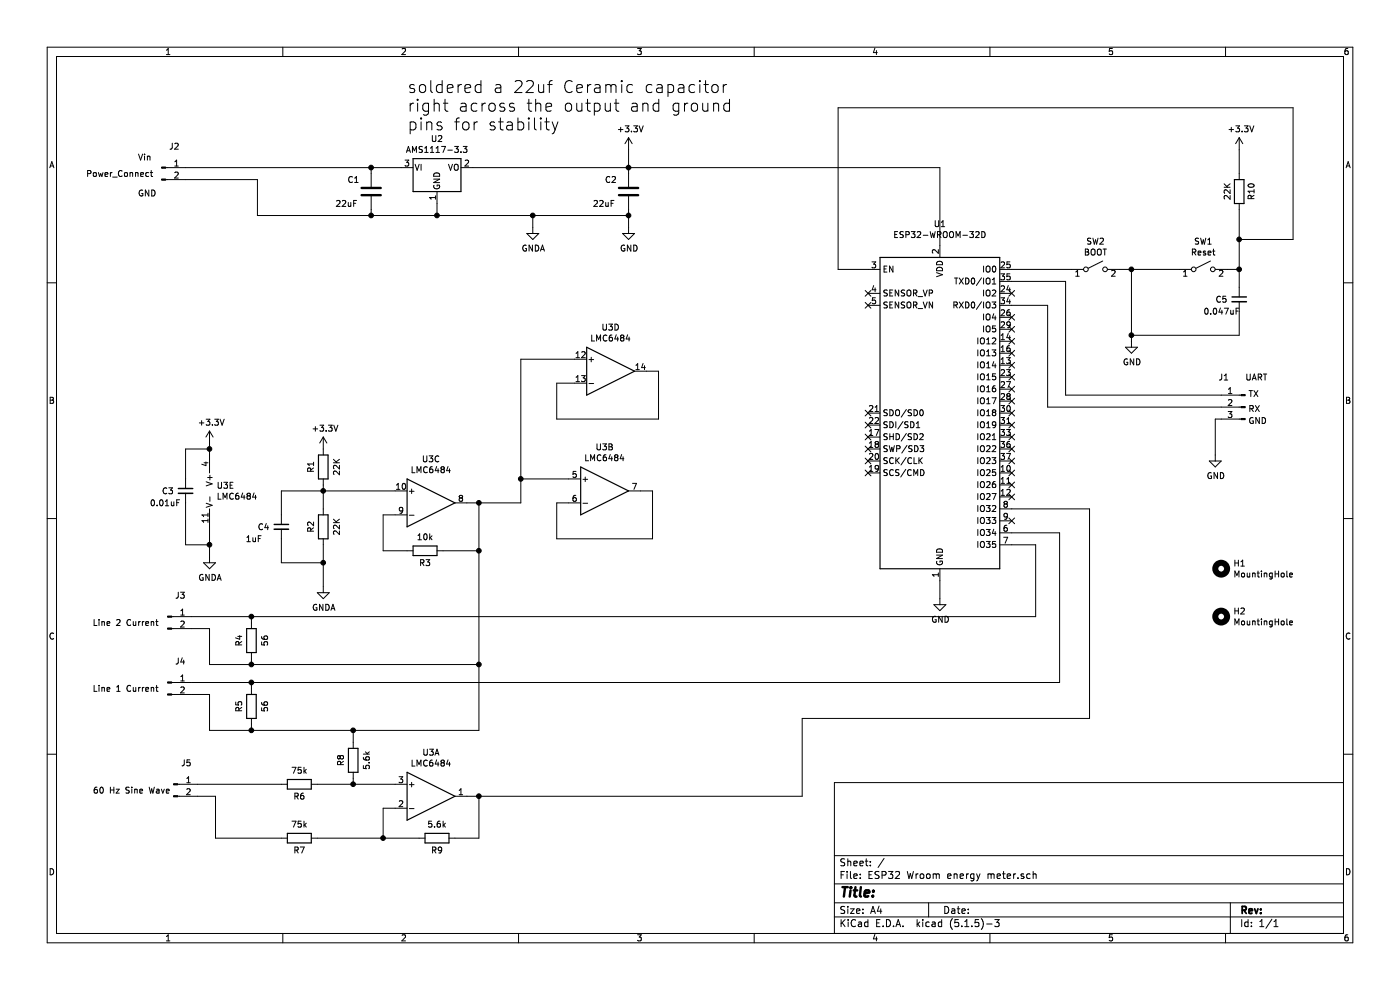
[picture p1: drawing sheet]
EESchema Schematic File Version 4
EELAYER 30 0
EELAYER END
$Descr A4 11693 8268
encoding utf-8
Sheet 1 1
Title ""
Date ""
Rev ""
Comp ""
Comment1 ""
Comment2 ""
Comment3 ""
Comment4 ""
$EndDescr
$Comp
L Device:R R7
U 1 1
P 2500 7000
F 0 "R7" V 2600 7000 50  0000 C CNN
F 1 "75k" V 2384 7000 50  0000 C CNN
F 2 "Resistor_SMD:R_0805_2012Metric_Pad1.15x1.40mm_HandSolder" V 2430 7000 50  0001 C CNN
F 3 "~" H 2500 7000 50  0001 C CNN
	1    2500 7000
	0    1    1    0   
$EndComp
$Comp
L Device:C C2
U 1 1
P 5250 1600
F 0 "C2" H 5050 1700 50  0000 L CNN
F 1 "22uF" H 4950 1500 50  0000 L CNN
F 2 "Capacitor_SMD:C_1206_3216Metric_Pad1.42x1.75mm_HandSolder" H 5288 1450 50  0001 C CNN
F 3 "~" H 5250 1600 50  0001 C CNN
	1    5250 1600
	1    0    0    -1  
$EndComp
$Comp
L power:GND #PWR0101
U 1 1
P 7850 5000
F 0 "#PWR0101" H 7850 4750 50  0001 C CNN
F 1 "GND" H 7855 4827 50  0000 C CNN
F 2 "" H 7850 5000 50  0001 C CNN
F 3 "" H 7850 5000 50  0001 C CNN
	1    7850 5000
	1    0    0    -1  
$EndComp
$Comp
L power:GND #PWR0102
U 1 1
P 5250 1900
F 0 "#PWR0102" H 5250 1650 50  0001 C CNN
F 1 "GND" H 5255 1727 50  0000 C CNN
F 2 "" H 5250 1900 50  0001 C CNN
F 3 "" H 5250 1900 50  0001 C CNN
	1    5250 1900
	1    0    0    -1  
$EndComp
$Comp
L Device:R R3
U 1 1
P 3550 4600
F 0 "R3" V 3650 4600 50  0000 C CNN
F 1 "10k" V 3434 4600 50  0000 C CNN
F 2 "Resistor_SMD:R_0805_2012Metric_Pad1.15x1.40mm_HandSolder" V 3480 4600 50  0001 C CNN
F 3 "~" H 3550 4600 50  0001 C CNN
	1    3550 4600
	0    1    1    0   
$EndComp
$Comp
L power:+3.3V #PWR0103
U 1 1
P 5250 1250
F 0 "#PWR0103" H 5250 1100 50  0001 C CNN
F 1 "+3.3V" H 5265 1423 50  0000 C CNN
F 2 "" H 5250 1250 50  0001 C CNN
F 3 "" H 5250 1250 50  0001 C CNN
	1    5250 1250
	1    0    0    -1  
$EndComp
Wire Wire Line
	5250 1250 5250 1400
$Comp
L power:+3.3V #PWR0104
U 1 1
P 1750 3700
F 0 "#PWR0104" H 1750 3550 50  0001 C CNN
F 1 "+3.3V" H 1765 3873 50  0000 C CNN
F 2 "" H 1750 3700 50  0001 C CNN
F 3 "" H 1750 3700 50  0001 C CNN
	1    1750 3700
	1    0    0    -1  
$EndComp
$Comp
L Connector:Conn_01x03_Male J1
U 1 1
P 10400 3400
F 0 "J1" H 10625 3650 50  0000 R CNN
F 1 "UART" H 10400 3650 50  0000 R CNN
F 2 "Connector_PinHeader_2.54mm:PinHeader_1x03_P2.54mm_Vertical" H 10400 3400 50  0001 C CNN
F 3 "~" H 10400 3400 50  0001 C CNN
	1    10400 3400
	-1   0    0    -1  
$EndComp
$Comp
L Switch:SW_SPST SW2
U 1 1
P 9150 2250
F 0 "SW2" H 9150 2485 50  0000 C CNN
F 1 "BOOT" H 9150 2394 50  0000 C CNN
F 2 "Button_Switch_SMD:SW_SPST_EVQPE1" H 9150 2250 50  0001 C CNN
F 3 "" H 9150 2250 50  0001 C CNN
	1    9150 2250
	1    0    0    -1  
$EndComp
Wire Wire Line
	9350 2250 9450 2250
$Comp
L power:GND #PWR0105
U 1 1
P 9450 2850
F 0 "#PWR0105" H 9450 2600 50  0001 C CNN
F 1 "GND" H 9455 2677 50  0000 C CNN
F 2 "" H 9450 2850 50  0001 C CNN
F 3 "" H 9450 2850 50  0001 C CNN
	1    9450 2850
	1    0    0    -1  
$EndComp
Text Label 1150 1350 0    50   ~ 0
Vin
Text Label 1150 1650 0    50   ~ 0
GND
$Comp
L Device:C_Small C5
U 1 1
P 10350 2500
F 0 "C5" H 10150 2500 50  0000 L CNN
F 1 "0.047uF" H 10050 2400 50  0000 L CNN
F 2 "Capacitor_SMD:C_0805_2012Metric_Pad1.15x1.40mm_HandSolder" H 10350 2500 50  0001 C CNN
F 3 "~" H 10350 2500 50  0001 C CNN
	1    10350 2500
	1    0    0    -1  
$EndComp
Text Label 10425 3325 0    50   ~ 0
TX
Text Label 10425 3450 0    50   ~ 0
RX
Text Label 10425 3550 0    50   ~ 0
GND
$Comp
L Amplifier_Operational:LMC6484 U3
U 1 1
P 3600 6650
F 0 "U3" H 3600 7017 50  0000 C CNN
F 1 "LMC6484" H 3600 6926 50  0000 C CNN
F 2 "Package_SO:SOIC-14_3.9x8.7mm_P1.27mm" H 3550 6750 50  0001 C CNN
F 3 "http://www.ti.com/lit/ds/symlink/lmc6484.pdf" H 3650 6850 50  0001 C CNN
	1    3600 6650
	1    0    0    -1  
$EndComp
$Comp
L Amplifier_Operational:LMC6484 U3
U 2 1
P 5050 4100
F 0 "U3" H 5050 4467 50  0000 C CNN
F 1 "LMC6484" H 5050 4376 50  0000 C CNN
F 2 "Package_SO:SOIC-14_3.9x8.7mm_P1.27mm" H 5000 4200 50  0001 C CNN
F 3 "http://www.ti.com/lit/ds/symlink/lmc6484.pdf" H 5100 4300 50  0001 C CNN
	2    5050 4100
	1    0    0    -1  
$EndComp
$Comp
L Switch:SW_SPST SW1
U 1 1
P 10050 2250
F 0 "SW1" H 10050 2485 50  0000 C CNN
F 1 "Reset" H 10050 2394 50  0000 C CNN
F 2 "Button_Switch_SMD:SW_SPST_EVQPE1" H 10050 2250 50  0001 C CNN
F 3 "" H 10050 2250 50  0001 C CNN
	1    10050 2250
	1    0    0    -1  
$EndComp
$Comp
L Device:R R10
U 1 1
P 10350 1600
F 0 "R10" V 10450 1600 50  0000 C CNN
F 1 "22K" V 10250 1600 50  0000 C CNN
F 2 "Resistor_SMD:R_0805_2012Metric_Pad1.15x1.40mm_HandSolder" V 10280 1600 50  0001 C CNN
F 3 "~" H 10350 1600 50  0001 C CNN
	1    10350 1600
	1    0    0    -1  
$EndComp
$Comp
L Device:R R6
U 1 1
P 2500 6550
F 0 "R6" V 2600 6550 50  0000 C CNN
F 1 "75k" V 2384 6550 50  0000 C CNN
F 2 "Resistor_SMD:R_0805_2012Metric_Pad1.15x1.40mm_HandSolder" V 2430 6550 50  0001 C CNN
F 3 "~" H 2500 6550 50  0001 C CNN
	1    2500 6550
	0    1    1    0   
$EndComp
$Comp
L Amplifier_Operational:LMC6484 U3
U 5 1
P 1850 4100
F 0 "U3" H 1808 4146 50  0000 L CNN
F 1 "LMC6484" H 1808 4055 50  0000 L CNN
F 2 "Package_SO:SOIC-14_3.9x8.7mm_P1.27mm" H 1800 4200 50  0001 C CNN
F 3 "http://www.ti.com/lit/ds/symlink/lmc6484.pdf" H 1900 4300 50  0001 C CNN
	5    1850 4100
	1    0    0    -1  
$EndComp
$Comp
L Connector:Conn_01x02_Male J2
U 1 1
P 1350 1400
F 0 "J2" H 1456 1578 50  0000 C CNN
F 1 "Power_Connect" H 1000 1350 50  0000 C CNN
F 2 "Connector_PinHeader_2.54mm:PinHeader_1x02_P2.54mm_Vertical" H 1350 1400 50  0001 C CNN
F 3 "~" H 1350 1400 50  0001 C CNN
	1    1350 1400
	1    0    0    -1  
$EndComp
$Comp
L Device:C C1
U 1 1
P 3100 1600
F 0 "C1" H 2900 1700 50  0000 L CNN
F 1 "22uF" H 2800 1500 50  0000 L CNN
F 2 "Capacitor_SMD:C_1206_3216Metric_Pad1.42x1.75mm_HandSolder" H 3138 1450 50  0001 C CNN
F 3 "~" H 3100 1600 50  0001 C CNN
	1    3100 1600
	1    0    0    -1  
$EndComp
Wire Wire Line
	3350 1400 3100 1400
Wire Wire Line
	3100 1400 3100 1450
Wire Wire Line
	5250 1750 5250 1800
$Comp
L Regulator_Linear:AMS1117-3.3 U2
U 1 1
P 3650 1400
F 0 "U2" H 3650 1642 50  0000 C CNN
F 1 "AMS1117-3.3" H 3650 1551 50  0000 C CNN
F 2 "Package_TO_SOT_SMD:SOT-223-3_TabPin2" H 3650 1600 50  0001 C CNN
F 3 "http://www.advanced-monolithic.com/pdf/ds1117.pdf" H 3750 1150 50  0001 C CNN
	1    3650 1400
	1    0    0    -1  
$EndComp
Wire Wire Line
	3650 1700 3650 1800
Wire Wire Line
	3100 1750 3100 1800
Wire Wire Line
	3100 1800 3650 1800
Wire Wire Line
	3300 6750 3200 6750
$Comp
L Device:R R2
U 1 1
P 2700 4400
F 0 "R2" V 2800 4400 50  0000 C CNN
F 1 "22K" V 2584 4400 50  0000 C CNN
F 2 "Resistor_SMD:R_0805_2012Metric_Pad1.15x1.40mm_HandSolder" V 2630 4400 50  0001 C CNN
F 3 "~" H 2700 4400 50  0001 C CNN
	1    2700 4400
	-1   0    0    1   
$EndComp
$Comp
L Device:R R1
U 1 1
P 2700 3900
F 0 "R1" V 2800 3900 50  0000 C CNN
F 1 "22K" V 2584 3900 50  0000 C CNN
F 2 "Resistor_SMD:R_0805_2012Metric_Pad1.15x1.40mm_HandSolder" V 2630 3900 50  0001 C CNN
F 3 "~" H 2700 3900 50  0001 C CNN
	1    2700 3900
	-1   0    0    1   
$EndComp
$Comp
L Device:R R9
U 1 1
P 3650 7000
F 0 "R9" V 3750 7000 50  0000 C CNN
F 1 "5.6k" V 3534 7000 50  0000 C CNN
F 2 "Resistor_SMD:R_0805_2012Metric_Pad1.15x1.40mm_HandSolder" V 3580 7000 50  0001 C CNN
F 3 "~" H 3650 7000 50  0001 C CNN
	1    3650 7000
	0    1    1    0   
$EndComp
$Comp
L Device:R R8
U 1 1
P 2950 6350
F 0 "R8" V 3050 6350 50  0000 C CNN
F 1 "5.6k" V 2834 6350 50  0000 C CNN
F 2 "Resistor_SMD:R_0805_2012Metric_Pad1.15x1.40mm_HandSolder" V 2880 6350 50  0001 C CNN
F 3 "~" H 2950 6350 50  0001 C CNN
	1    2950 6350
	-1   0    0    1   
$EndComp
Wire Wire Line
	3800 7000 4000 7000
Wire Wire Line
	4000 7000 4000 6650
Wire Wire Line
	4000 6650 3900 6650
Wire Wire Line
	3500 7000 3200 7000
Wire Wire Line
	3300 4300 3200 4300
Wire Wire Line
	3200 4300 3200 4600
Wire Wire Line
	3200 4600 3400 4600
Wire Wire Line
	3700 4600 4000 4600
Wire Wire Line
	4000 4600 4000 4200
Wire Wire Line
	4000 4200 3900 4200
Wire Wire Line
	2700 4050 2700 4100
$Comp
L power:+3.3V #PWR0106
U 1 1
P 2700 3750
F 0 "#PWR0106" H 2700 3600 50  0001 C CNN
F 1 "+3.3V" H 2715 3923 50  0000 C CNN
F 2 "" H 2700 3750 50  0001 C CNN
F 3 "" H 2700 3750 50  0001 C CNN
	1    2700 3750
	1    0    0    -1  
$EndComp
Wire Wire Line
	2700 4550 2700 4700
Connection ~ 2700 4100
Wire Wire Line
	2700 4100 2700 4250
Wire Wire Line
	2700 4100 3300 4100
Wire Wire Line
	3200 6750 3200 7000
Connection ~ 3200 7000
Wire Wire Line
	3200 7000 2650 7000
$Comp
L Device:C_Small C4
U 1 1
P 2350 4400
F 0 "C4" H 2150 4400 50  0000 L CNN
F 1 "1uF" H 2050 4300 50  0000 L CNN
F 2 "Capacitor_SMD:C_0805_2012Metric_Pad1.15x1.40mm_HandSolder" H 2350 4400 50  0001 C CNN
F 3 "~" H 2350 4400 50  0001 C CNN
	1    2350 4400
	1    0    0    -1  
$EndComp
Wire Wire Line
	2350 4300 2350 4100
Wire Wire Line
	2350 4100 2700 4100
Wire Wire Line
	2350 4500 2350 4700
Wire Wire Line
	2350 4700 2700 4700
$Comp
L Device:R R4
U 1 1
P 2100 5350
F 0 "R4" V 2200 5350 50  0000 C CNN
F 1 "56" V 1984 5350 50  0000 C CNN
F 2 "Resistor_SMD:R_0805_2012Metric_Pad1.15x1.40mm_HandSolder" V 2030 5350 50  0001 C CNN
F 3 "~" H 2100 5350 50  0001 C CNN
	1    2100 5350
	-1   0    0    1   
$EndComp
$Comp
L Device:R R5
U 1 1
P 2100 5900
F 0 "R5" V 2200 5900 50  0000 C CNN
F 1 "56" V 1984 5900 50  0000 C CNN
F 2 "Resistor_SMD:R_0805_2012Metric_Pad1.15x1.40mm_HandSolder" V 2030 5900 50  0001 C CNN
F 3 "~" H 2100 5900 50  0001 C CNN
	1    2100 5900
	-1   0    0    1   
$EndComp
Wire Wire Line
	4000 4600 4000 5550
Wire Wire Line
	4000 6100 2950 6100
Wire Wire Line
	2100 6100 2100 6050
Connection ~ 4000 4600
Wire Wire Line
	2100 5500 2100 5550
Wire Wire Line
	2100 5550 4000 5550
Connection ~ 4000 5550
Wire Wire Line
	4000 5550 4000 6100
Wire Wire Line
	2100 5200 2100 5150
Wire Wire Line
	2100 5750 2100 5700
Wire Wire Line
	9450 2250 9450 2800
Wire Wire Line
	1750 3800 1750 3750
Connection ~ 9450 2800
Wire Wire Line
	9450 2800 9450 2850
Connection ~ 9450 2250
Wire Wire Line
	10250 2250 10350 2250
$Comp
L power:+3.3V #PWR0108
U 1 1
P 10350 1250
F 0 "#PWR0108" H 10350 1100 50  0001 C CNN
F 1 "+3.3V" H 10365 1423 50  0000 C CNN
F 2 "" H 10350 1250 50  0001 C CNN
F 3 "" H 10350 1250 50  0001 C CNN
	1    10350 1250
	1    0    0    -1  
$EndComp
Wire Wire Line
	10350 1450 10350 1250
Wire Wire Line
	10350 1750 10350 2000
Wire Wire Line
	9450 2250 9850 2250
Wire Wire Line
	10350 2600 10350 2800
Wire Wire Line
	9450 2800 10350 2800
Connection ~ 10350 2250
Wire Wire Line
	10350 2250 10350 2400
Wire Wire Line
	10800 2000 10350 2000
Connection ~ 10350 2000
Wire Wire Line
	10350 2000 10350 2250
Wire Wire Line
	10150 3500 10200 3500
Wire Wire Line
	1550 1400 3100 1400
Connection ~ 3100 1400
Wire Wire Line
	1550 1500 2150 1500
Wire Wire Line
	2150 1500 2150 1800
Wire Wire Line
	2150 1800 3100 1800
Connection ~ 3100 1800
$Comp
L power:GNDA #PWR0109
U 1 1
P 2700 4900
F 0 "#PWR0109" H 2700 4650 50  0001 C CNN
F 1 "GNDA" H 2705 4727 50  0000 C CNN
F 2 "" H 2700 4900 50  0001 C CNN
F 3 "" H 2700 4900 50  0001 C CNN
	1    2700 4900
	1    0    0    -1  
$EndComp
$Comp
L power:GNDA #PWR0110
U 1 1
P 1750 4650
F 0 "#PWR0110" H 1750 4400 50  0001 C CNN
F 1 "GNDA" H 1755 4477 50  0000 C CNN
F 2 "" H 1750 4650 50  0001 C CNN
F 3 "" H 1750 4650 50  0001 C CNN
	1    1750 4650
	1    0    0    -1  
$EndComp
Wire Wire Line
	1750 4400 1750 4550
$Comp
L Device:C_Small C3
U 1 1
P 1550 4100
F 0 "C3" H 1350 4100 50  0000 L CNN
F 1 "0.01uF" H 1250 4000 50  0000 L CNN
F 2 "Capacitor_SMD:C_0805_2012Metric_Pad1.15x1.40mm_HandSolder" H 1550 4100 50  0001 C CNN
F 3 "~" H 1550 4100 50  0001 C CNN
	1    1550 4100
	1    0    0    -1  
$EndComp
Wire Wire Line
	1550 4000 1550 3750
Wire Wire Line
	1550 3750 1750 3750
Connection ~ 1750 3750
Wire Wire Line
	1750 3750 1750 3700
Wire Wire Line
	1550 4200 1550 4550
Wire Wire Line
	1550 4550 1750 4550
Connection ~ 1750 4550
Wire Wire Line
	1750 4550 1750 4650
Connection ~ 2100 5150
Connection ~ 2100 5700
Wire Wire Line
	2650 6550 2950 6550
Wire Wire Line
	2950 6500 2950 6550
Connection ~ 2950 6550
Wire Wire Line
	2950 6550 3300 6550
Wire Wire Line
	2950 6200 2950 6100
Connection ~ 2950 6100
Wire Wire Line
	2950 6100 2100 6100
Wire Wire Line
	3650 1800 4450 1800
Connection ~ 3650 1800
Connection ~ 5250 1800
Wire Wire Line
	5250 1800 5250 1900
Wire Wire Line
	3950 1400 5250 1400
Connection ~ 5250 1400
Wire Wire Line
	5250 1400 5250 1450
$Comp
L power:GNDA #PWR0111
U 1 1
P 4450 1900
F 0 "#PWR0111" H 4450 1650 50  0001 C CNN
F 1 "GNDA" H 4455 1727 50  0000 C CNN
F 2 "" H 4450 1900 50  0001 C CNN
F 3 "" H 4450 1900 50  0001 C CNN
	1    4450 1900
	1    0    0    -1  
$EndComp
Wire Wire Line
	4450 1900 4450 1800
Connection ~ 4450 1800
Wire Wire Line
	4450 1800 5250 1800
$Comp
L Connector:Conn_01x02_Male J3
U 1 1
P 1400 5150
F 0 "J3" H 1506 5328 50  0000 C CNN
F 1 "Line 2 Current" H 1050 5100 50  0000 C CNN
F 2 "Connector_PinHeader_2.54mm:PinHeader_1x02_P2.54mm_Vertical" H 1400 5150 50  0001 C CNN
F 3 "~" H 1400 5150 50  0001 C CNN
	1    1400 5150
	1    0    0    -1  
$EndComp
$Comp
L Connector:Conn_01x02_Male J4
U 1 1
P 1400 5700
F 0 "J4" H 1506 5878 50  0000 C CNN
F 1 "Line 1 Current" H 1050 5650 50  0000 C CNN
F 2 "Connector_PinHeader_2.54mm:PinHeader_1x02_P2.54mm_Vertical" H 1400 5700 50  0001 C CNN
F 3 "~" H 1400 5700 50  0001 C CNN
	1    1400 5700
	1    0    0    -1  
$EndComp
$Comp
L Connector:Conn_01x02_Male J5
U 1 1
P 1450 6550
F 0 "J5" H 1556 6728 50  0000 C CNN
F 1 "60 Hz Sine Wave" H 1100 6500 50  0000 C CNN
F 2 "Connector_PinHeader_2.54mm:PinHeader_1x02_P2.54mm_Vertical" H 1450 6550 50  0001 C CNN
F 3 "~" H 1450 6550 50  0001 C CNN
	1    1450 6550
	1    0    0    -1  
$EndComp
Wire Wire Line
	1650 6550 2350 6550
Wire Wire Line
	1800 7000 1800 6650
Wire Wire Line
	1800 6650 1650 6650
Wire Wire Line
	1800 7000 2350 7000
Wire Wire Line
	1600 5700 2100 5700
Wire Wire Line
	2100 6100 1750 6100
Wire Wire Line
	1750 6100 1750 5800
Wire Wire Line
	1750 5800 1600 5800
Connection ~ 2100 6100
Wire Wire Line
	2100 5550 1750 5550
Wire Wire Line
	1750 5550 1750 5250
Wire Wire Line
	1750 5250 1600 5250
Connection ~ 2100 5550
Wire Wire Line
	1600 5150 2100 5150
Wire Wire Line
	10800 2000 10800 900 
Wire Wire Line
	10800 900  7000 900 
Wire Wire Line
	7000 900  7000 2250
Wire Wire Line
	7000 2250 7250 2250
$Comp
L RF_Module:ESP32-WROOM-32D U1
U 1 1
P 7850 3450
F 0 "U1" H 7850 5031 50  0000 C CNN
F 1 "ESP32-WROOM-32D" H 7850 4940 50  0000 C CNN
F 2 "RF_Module:ESP32-WROOM-32" H 7850 1950 50  0001 C CNN
F 3 "https://www.espressif.com/sites/default/files/documentation/esp32-wroom-32d_esp32-wroom-32u_datasheet_en.pdf" H 7550 3500 50  0001 C CNN
	1    7850 3450
	1    0    0    -1  
$EndComp
Wire Wire Line
	8450 2250 8950 2250
Wire Wire Line
	5250 1400 7850 1400
Wire Wire Line
	7850 1400 7850 2050
Wire Wire Line
	8900 3300 8900 2350
Wire Wire Line
	8900 2350 8450 2350
Wire Wire Line
	8900 3300 10200 3300
Wire Wire Line
	8750 3400 8750 2550
Wire Wire Line
	8750 2550 8450 2550
Wire Wire Line
	8750 3400 10200 3400
$Comp
L power:GND #PWR0107
U 1 1
P 10150 3800
F 0 "#PWR0107" H 10150 3550 50  0001 C CNN
F 1 "GND" H 10155 3627 50  0000 C CNN
F 2 "" H 10150 3800 50  0001 C CNN
F 3 "" H 10150 3800 50  0001 C CNN
	1    10150 3800
	1    0    0    -1  
$EndComp
Wire Wire Line
	4000 6650 6700 6650
Wire Wire Line
	6700 6650 6700 6000
Wire Wire Line
	6700 6000 9100 6000
Connection ~ 4000 6650
Wire Wire Line
	2100 5700 8850 5700
Wire Wire Line
	2100 5150 8650 5150
Wire Wire Line
	8650 5150 8650 4550
Wire Wire Line
	8650 4550 8450 4550
Wire Wire Line
	8850 5700 8850 4450
Wire Wire Line
	8850 4450 8450 4450
Wire Wire Line
	9100 6000 9100 4250
Wire Wire Line
	9100 4250 8450 4250
$Comp
L Amplifier_Operational:LMC6484 U3
U 3 1
P 3600 4200
F 0 "U3" H 3600 4567 50  0000 C CNN
F 1 "LMC6484" H 3600 4476 50  0000 C CNN
F 2 "" H 3550 4300 50  0001 C CNN
F 3 "http://www.ti.com/lit/ds/symlink/lmc6484.pdf" H 3650 4400 50  0001 C CNN
	3    3600 4200
	1    0    0    -1  
$EndComp
$Comp
L Amplifier_Operational:LMC6484 U3
U 4 1
P 5100 3100
F 0 "U3" H 5100 3467 50  0000 C CNN
F 1 "LMC6484" H 5100 3376 50  0000 C CNN
F 2 "" H 5050 3200 50  0001 C CNN
F 3 "http://www.ti.com/lit/ds/symlink/lmc6484.pdf" H 5150 3300 50  0001 C CNN
	4    5100 3100
	1    0    0    -1  
$EndComp
Wire Wire Line
	4750 4200 4650 4200
Wire Wire Line
	4650 4200 4650 4500
Wire Wire Line
	4650 4500 5450 4500
Wire Wire Line
	5450 4500 5450 4100
Wire Wire Line
	5450 4100 5350 4100
Wire Wire Line
	4800 3200 4650 3200
Wire Wire Line
	4650 3200 4650 3500
Wire Wire Line
	4650 3500 5500 3500
Wire Wire Line
	5500 3500 5500 3100
Wire Wire Line
	5500 3100 5400 3100
Wire Wire Line
	4000 4200 4350 4200
Wire Wire Line
	4350 4200 4350 4000
Wire Wire Line
	4350 3000 4800 3000
Connection ~ 4000 4200
Wire Wire Line
	4750 4000 4350 4000
Connection ~ 4350 4000
Wire Wire Line
	4350 4000 4350 3000
Wire Wire Line
	10150 3500 10150 3800
$Comp
L Mechanical:MountingHole H1
U 1 1
P 10200 4750
F 0 "H1" H 10300 4796 50  0000 L CNN
F 1 "MountingHole" H 10300 4705 50  0000 L CNN
F 2 "MountingHole:MountingHole_2mm" H 10200 4750 50  0001 C CNN
F 3 "~" H 10200 4750 50  0001 C CNN
	1    10200 4750
	1    0    0    -1  
$EndComp
$Comp
L Mechanical:MountingHole H2
U 1 1
P 10200 5150
F 0 "H2" H 10300 5196 50  0000 L CNN
F 1 "MountingHole" H 10300 5105 50  0000 L CNN
F 2 "MountingHole:MountingHole_2mm" H 10200 5150 50  0001 C CNN
F 3 "~" H 10200 5150 50  0001 C CNN
	1    10200 5150
	1    0    0    -1  
$EndComp
NoConn ~ 8450 3650
NoConn ~ 8450 3750
NoConn ~ 8450 3850
NoConn ~ 8450 3950
NoConn ~ 8450 4050
NoConn ~ 8450 4150
NoConn ~ 8450 3450
NoConn ~ 8450 3350
NoConn ~ 8450 3250
NoConn ~ 8450 3150
NoConn ~ 8450 3050
NoConn ~ 7250 3450
NoConn ~ 7250 3550
NoConn ~ 7250 3650
NoConn ~ 7250 3750
NoConn ~ 7250 3850
NoConn ~ 7250 3950
NoConn ~ 8450 2950
NoConn ~ 8450 2850
NoConn ~ 8450 2750
NoConn ~ 8450 2650
NoConn ~ 8450 2450
NoConn ~ 7250 2450
NoConn ~ 7250 2550
NoConn ~ 8450 4350
Wire Wire Line
	7850 4850 7850 5000
NoConn ~ 8450 3550
Wire Wire Line
	2700 4900 2700 4700
Connection ~ 2700 4700
Text Notes 3400 1100 0    100  ~ 0
soldered a 22uf Ceramic capacitor \nright across the output and ground \npins for stability
$EndSCHEMATC
